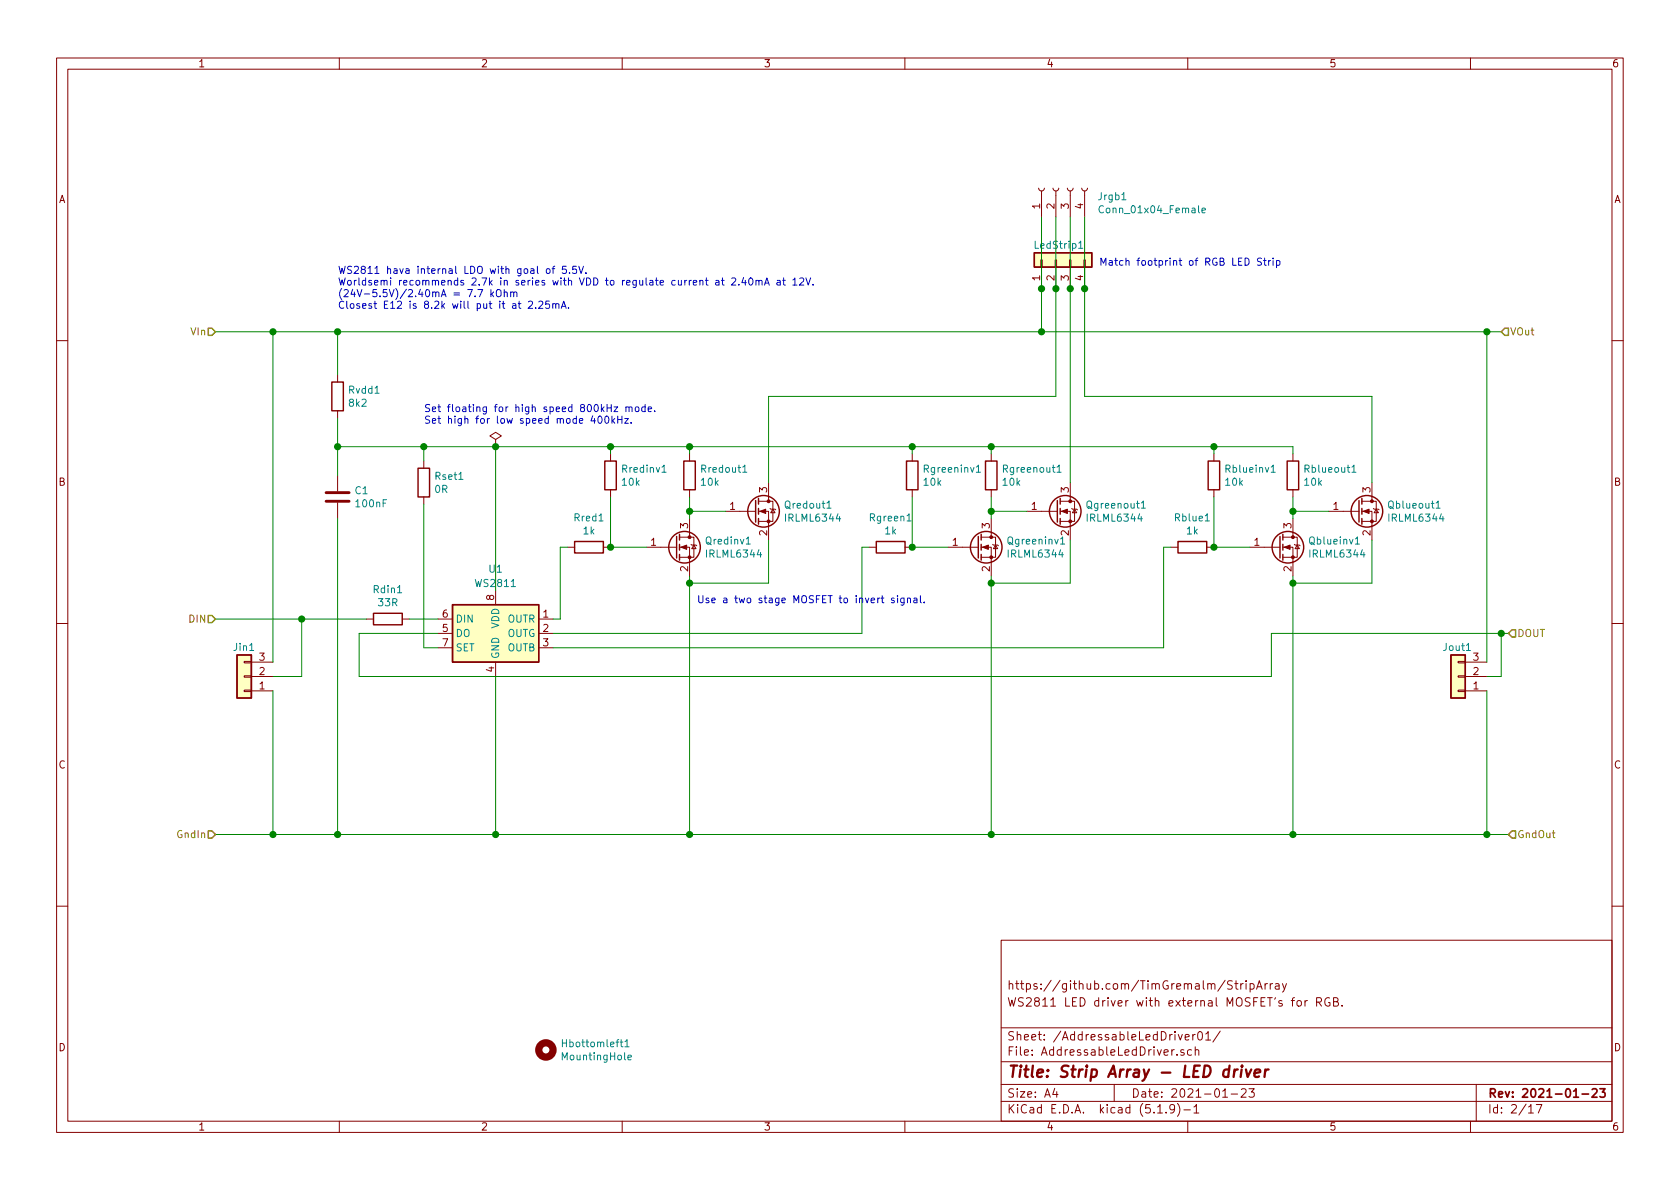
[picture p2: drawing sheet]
EESchema Schematic File Version 4
EELAYER 30 0
EELAYER END
$Descr A4 11693 8268
encoding utf-8
Sheet 2 17
Title "Strip Array - LED driver"
Date "2021-01-23"
Rev "2021-01-23"
Comp ""
Comment1 "WS2811 LED driver with external MOSFET's for RGB."
Comment2 "https://github.com/TimGremalm/StripArray"
Comment3 ""
Comment4 ""
$EndDescr
$Comp
L Device:R Rdin?
U 1 1
P 2700 4300
AR Path="/6006C523" Ref="Rdin?"  Part="1" 
AR Path="/60059F31/6006C523" Ref="Rdin1"  Part="1" 
AR Path="/601AD743/6006C523" Ref="Rdin2"  Part="1" 
AR Path="/601B4EED/6006C523" Ref="Rdin3"  Part="1" 
AR Path="/601B5265/6006C523" Ref="Rdin4"  Part="1" 
AR Path="/601B55BF/6006C523" Ref="Rdin5"  Part="1" 
AR Path="/601B5793/6006C523" Ref="Rdin6"  Part="1" 
AR Path="/601B59D7/6006C523" Ref="Rdin7"  Part="1" 
AR Path="/601B5B26/6006C523" Ref="Rdin8"  Part="1" 
AR Path="/601B5F54/6006C523" Ref="Rdin9"  Part="1" 
AR Path="/601B617C/6006C523" Ref="Rdin10"  Part="1" 
AR Path="/601B6580/6006C523" Ref="Rdin11"  Part="1" 
AR Path="/601B6B91/6006C523" Ref="Rdin12"  Part="1" 
AR Path="/601B714E/6006C523" Ref="Rdin13"  Part="1" 
AR Path="/601B73ED/6006C523" Ref="Rdin14"  Part="1" 
AR Path="/601B7703/6006C523" Ref="Rdin15"  Part="1" 
AR Path="/601B7A66/6006C523" Ref="Rdin16"  Part="1" 
F 0 "Rdin1" V 2493 4300 50  0000 C CNN
F 1 "33R" V 2584 4300 50  0000 C CNN
F 2 "Capacitors_SMD:C_0603_HandSoldering" V 2630 4300 50  0001 C CNN
F 3 "~" H 2700 4300 50  0001 C CNN
	1    2700 4300
	0    1    1    0   
$EndComp
$Comp
L Device:R Rredout?
U 1 1
P 4800 3300
AR Path="/6006C537" Ref="Rredout?"  Part="1" 
AR Path="/60059F31/6006C537" Ref="Rredout1"  Part="1" 
AR Path="/601AD743/6006C537" Ref="Rredout2"  Part="1" 
AR Path="/601B4EED/6006C537" Ref="Rredout3"  Part="1" 
AR Path="/601B5265/6006C537" Ref="Rredout4"  Part="1" 
AR Path="/601B55BF/6006C537" Ref="Rredout5"  Part="1" 
AR Path="/601B5793/6006C537" Ref="Rredout6"  Part="1" 
AR Path="/601B59D7/6006C537" Ref="Rredout7"  Part="1" 
AR Path="/601B5B26/6006C537" Ref="Rredout8"  Part="1" 
AR Path="/601B5F54/6006C537" Ref="Rredout9"  Part="1" 
AR Path="/601B617C/6006C537" Ref="Rredout10"  Part="1" 
AR Path="/601B6580/6006C537" Ref="Rredout11"  Part="1" 
AR Path="/601B6B91/6006C537" Ref="Rredout12"  Part="1" 
AR Path="/601B714E/6006C537" Ref="Rredout13"  Part="1" 
AR Path="/601B73ED/6006C537" Ref="Rredout14"  Part="1" 
AR Path="/601B7703/6006C537" Ref="Rredout15"  Part="1" 
AR Path="/601B7A66/6006C537" Ref="Rredout16"  Part="1" 
F 0 "Rredout1" H 4870 3346 50  0000 L CNN
F 1 "10k" H 4870 3255 50  0000 L CNN
F 2 "Capacitors_SMD:C_0603_HandSoldering" V 4730 3300 50  0001 C CNN
F 3 "~" H 4800 3300 50  0001 C CNN
	1    4800 3300
	1    0    0    -1  
$EndComp
$Comp
L Device:R Rred?
U 1 1
P 4100 3800
AR Path="/6006C543" Ref="Rred?"  Part="1" 
AR Path="/60059F31/6006C543" Ref="Rred1"  Part="1" 
AR Path="/601AD743/6006C543" Ref="Rred2"  Part="1" 
AR Path="/601B4EED/6006C543" Ref="Rred3"  Part="1" 
AR Path="/601B5265/6006C543" Ref="Rred4"  Part="1" 
AR Path="/601B55BF/6006C543" Ref="Rred5"  Part="1" 
AR Path="/601B5793/6006C543" Ref="Rred6"  Part="1" 
AR Path="/601B59D7/6006C543" Ref="Rred7"  Part="1" 
AR Path="/601B5B26/6006C543" Ref="Rred8"  Part="1" 
AR Path="/601B5F54/6006C543" Ref="Rred9"  Part="1" 
AR Path="/601B617C/6006C543" Ref="Rred10"  Part="1" 
AR Path="/601B6580/6006C543" Ref="Rred11"  Part="1" 
AR Path="/601B6B91/6006C543" Ref="Rred12"  Part="1" 
AR Path="/601B714E/6006C543" Ref="Rred13"  Part="1" 
AR Path="/601B73ED/6006C543" Ref="Rred14"  Part="1" 
AR Path="/601B7703/6006C543" Ref="Rred15"  Part="1" 
AR Path="/601B7A66/6006C543" Ref="Rred16"  Part="1" 
F 0 "Rred1" V 3893 3800 50  0000 C CNN
F 1 "1k" V 3984 3800 50  0000 C CNN
F 2 "Capacitors_SMD:C_0603_HandSoldering" V 4030 3800 50  0001 C CNN
F 3 "~" H 4100 3800 50  0001 C CNN
	1    4100 3800
	0    1    1    0   
$EndComp
$Comp
L Device:R Rredinv?
U 1 1
P 4250 3300
AR Path="/6006C549" Ref="Rredinv?"  Part="1" 
AR Path="/60059F31/6006C549" Ref="Rredinv1"  Part="1" 
AR Path="/601AD743/6006C549" Ref="Rredinv2"  Part="1" 
AR Path="/601B4EED/6006C549" Ref="Rredinv3"  Part="1" 
AR Path="/601B5265/6006C549" Ref="Rredinv4"  Part="1" 
AR Path="/601B55BF/6006C549" Ref="Rredinv5"  Part="1" 
AR Path="/601B5793/6006C549" Ref="Rredinv6"  Part="1" 
AR Path="/601B59D7/6006C549" Ref="Rredinv7"  Part="1" 
AR Path="/601B5B26/6006C549" Ref="Rredinv8"  Part="1" 
AR Path="/601B5F54/6006C549" Ref="Rredinv9"  Part="1" 
AR Path="/601B617C/6006C549" Ref="Rredinv10"  Part="1" 
AR Path="/601B6580/6006C549" Ref="Rredinv11"  Part="1" 
AR Path="/601B6B91/6006C549" Ref="Rredinv12"  Part="1" 
AR Path="/601B714E/6006C549" Ref="Rredinv13"  Part="1" 
AR Path="/601B73ED/6006C549" Ref="Rredinv14"  Part="1" 
AR Path="/601B7703/6006C549" Ref="Rredinv15"  Part="1" 
AR Path="/601B7A66/6006C549" Ref="Rredinv16"  Part="1" 
F 0 "Rredinv1" H 4320 3346 50  0000 L CNN
F 1 "10k" H 4320 3255 50  0000 L CNN
F 2 "Capacitors_SMD:C_0603_HandSoldering" V 4180 3300 50  0001 C CNN
F 3 "~" H 4250 3300 50  0001 C CNN
	1    4250 3300
	1    0    0    -1  
$EndComp
$Comp
L IRLML6344:IRLML6344 Qredinv?
U 1 1
P 4700 3800
AR Path="/6006C553" Ref="Qredinv?"  Part="1" 
AR Path="/60059F31/6006C553" Ref="Qredinv1"  Part="1" 
AR Path="/601AD743/6006C553" Ref="Qredinv2"  Part="1" 
AR Path="/601B4EED/6006C553" Ref="Qredinv3"  Part="1" 
AR Path="/601B5265/6006C553" Ref="Qredinv4"  Part="1" 
AR Path="/601B55BF/6006C553" Ref="Qredinv5"  Part="1" 
AR Path="/601B5793/6006C553" Ref="Qredinv6"  Part="1" 
AR Path="/601B59D7/6006C553" Ref="Qredinv7"  Part="1" 
AR Path="/601B5B26/6006C553" Ref="Qredinv8"  Part="1" 
AR Path="/601B5F54/6006C553" Ref="Qredinv9"  Part="1" 
AR Path="/601B617C/6006C553" Ref="Qredinv10"  Part="1" 
AR Path="/601B6580/6006C553" Ref="Qredinv11"  Part="1" 
AR Path="/601B6B91/6006C553" Ref="Qredinv12"  Part="1" 
AR Path="/601B714E/6006C553" Ref="Qredinv13"  Part="1" 
AR Path="/601B73ED/6006C553" Ref="Qredinv14"  Part="1" 
AR Path="/601B7703/6006C553" Ref="Qredinv15"  Part="1" 
AR Path="/601B7A66/6006C553" Ref="Qredinv16"  Part="1" 
F 0 "Qredinv1" H 4904 3846 50  0000 L CNN
F 1 "IRLML6344" H 4904 3755 50  0000 L CNN
F 2 "TO_SOT_Packages_SMD:SOT-23_Handsoldering" H 4900 3710 50  0001 L CIN
F 3 "http://www.farnell.com/datasheets/1911844.pdf" H 4700 3800 50  0001 L CNN
F 4 "IRLML6344TRPbF" H 5220 3610 50  0001 C CNN "Orderable part number"
F 5 "30V" H 4980 3510 50  0001 C CNN "VDS"
F 6 "±12V" H 5180 3510 50  0001 C CNN "VGS Max"
F 7 "29mΩ @VGS4.5V / 37mΩ @VGS2.5V" H 5600 3420 50  0001 C CNN "RDSON Max"
	1    4700 3800
	1    0    0    -1  
$EndComp
Wire Wire Line
	4250 3800 4250 3450
Wire Wire Line
	4800 3100 4800 3150
Wire Wire Line
	5350 3750 5350 4050
Wire Wire Line
	4500 3800 4250 3800
Connection ~ 4250 3800
$Comp
L Device:R Rvdd?
U 1 1
P 2350 2750
AR Path="/6006C573" Ref="Rvdd?"  Part="1" 
AR Path="/60059F31/6006C573" Ref="Rvdd1"  Part="1" 
AR Path="/601AD743/6006C573" Ref="Rvdd2"  Part="1" 
AR Path="/601B4EED/6006C573" Ref="Rvdd3"  Part="1" 
AR Path="/601B5265/6006C573" Ref="Rvdd4"  Part="1" 
AR Path="/601B55BF/6006C573" Ref="Rvdd5"  Part="1" 
AR Path="/601B5793/6006C573" Ref="Rvdd6"  Part="1" 
AR Path="/601B59D7/6006C573" Ref="Rvdd7"  Part="1" 
AR Path="/601B5B26/6006C573" Ref="Rvdd8"  Part="1" 
AR Path="/601B5F54/6006C573" Ref="Rvdd9"  Part="1" 
AR Path="/601B617C/6006C573" Ref="Rvdd10"  Part="1" 
AR Path="/601B6580/6006C573" Ref="Rvdd11"  Part="1" 
AR Path="/601B6B91/6006C573" Ref="Rvdd12"  Part="1" 
AR Path="/601B714E/6006C573" Ref="Rvdd13"  Part="1" 
AR Path="/601B73ED/6006C573" Ref="Rvdd14"  Part="1" 
AR Path="/601B7703/6006C573" Ref="Rvdd15"  Part="1" 
AR Path="/601B7A66/6006C573" Ref="Rvdd16"  Part="1" 
F 0 "Rvdd1" H 2420 2796 50  0000 L CNN
F 1 "8k2" H 2420 2705 50  0000 L CNN
F 2 "Capacitors_SMD:C_0603_HandSoldering" V 2280 2750 50  0001 C CNN
F 3 "~" H 2350 2750 50  0001 C CNN
	1    2350 2750
	1    0    0    -1  
$EndComp
$Comp
L Device:C C?
U 1 1
P 2350 3450
AR Path="/6006C579" Ref="C?"  Part="1" 
AR Path="/60059F31/6006C579" Ref="C1"  Part="1" 
AR Path="/601AD743/6006C579" Ref="C2"  Part="1" 
AR Path="/601B4EED/6006C579" Ref="C3"  Part="1" 
AR Path="/601B5265/6006C579" Ref="C4"  Part="1" 
AR Path="/601B55BF/6006C579" Ref="C5"  Part="1" 
AR Path="/601B5793/6006C579" Ref="C6"  Part="1" 
AR Path="/601B59D7/6006C579" Ref="C7"  Part="1" 
AR Path="/601B5B26/6006C579" Ref="C8"  Part="1" 
AR Path="/601B5F54/6006C579" Ref="C9"  Part="1" 
AR Path="/601B617C/6006C579" Ref="C10"  Part="1" 
AR Path="/601B6580/6006C579" Ref="C11"  Part="1" 
AR Path="/601B6B91/6006C579" Ref="C12"  Part="1" 
AR Path="/601B714E/6006C579" Ref="C13"  Part="1" 
AR Path="/601B73ED/6006C579" Ref="C14"  Part="1" 
AR Path="/601B7703/6006C579" Ref="C15"  Part="1" 
AR Path="/601B7A66/6006C579" Ref="C16"  Part="1" 
F 0 "C1" H 2465 3496 50  0000 L CNN
F 1 "100nF" H 2465 3405 50  0000 L CNN
F 2 "Capacitors_SMD:C_0603_HandSoldering" H 2388 3300 50  0001 C CNN
F 3 "~" H 2350 3450 50  0001 C CNN
	1    2350 3450
	1    0    0    -1  
$EndComp
Wire Wire Line
	4800 3450 4800 3550
Wire Wire Line
	4800 4000 4800 4050
Wire Wire Line
	4800 4050 5350 4050
Connection ~ 4800 4050
Wire Wire Line
	5050 3550 4800 3550
Connection ~ 4800 3550
Wire Wire Line
	4800 3550 4800 3600
$Comp
L IRLML6344:IRLML6344 Qredout?
U 1 1
P 5250 3550
AR Path="/6006C593" Ref="Qredout?"  Part="1" 
AR Path="/60059F31/6006C593" Ref="Qredout1"  Part="1" 
AR Path="/601AD743/6006C593" Ref="Qredout2"  Part="1" 
AR Path="/601B4EED/6006C593" Ref="Qredout3"  Part="1" 
AR Path="/601B5265/6006C593" Ref="Qredout4"  Part="1" 
AR Path="/601B55BF/6006C593" Ref="Qredout5"  Part="1" 
AR Path="/601B5793/6006C593" Ref="Qredout6"  Part="1" 
AR Path="/601B59D7/6006C593" Ref="Qredout7"  Part="1" 
AR Path="/601B5B26/6006C593" Ref="Qredout8"  Part="1" 
AR Path="/601B5F54/6006C593" Ref="Qredout9"  Part="1" 
AR Path="/601B617C/6006C593" Ref="Qredout10"  Part="1" 
AR Path="/601B6580/6006C593" Ref="Qredout11"  Part="1" 
AR Path="/601B6B91/6006C593" Ref="Qredout12"  Part="1" 
AR Path="/601B714E/6006C593" Ref="Qredout13"  Part="1" 
AR Path="/601B73ED/6006C593" Ref="Qredout14"  Part="1" 
AR Path="/601B7703/6006C593" Ref="Qredout15"  Part="1" 
AR Path="/601B7A66/6006C593" Ref="Qredout16"  Part="1" 
F 0 "Qredout1" H 5454 3596 50  0000 L CNN
F 1 "IRLML6344" H 5454 3505 50  0000 L CNN
F 2 "TO_SOT_Packages_SMD:SOT-23_Handsoldering" H 5450 3460 50  0001 L CIN
F 3 "http://www.farnell.com/datasheets/1911844.pdf" H 5250 3550 50  0001 L CNN
F 4 "IRLML6344TRPbF" H 5770 3360 50  0001 C CNN "Orderable part number"
F 5 "30V" H 5530 3260 50  0001 C CNN "VDS"
F 6 "±12V" H 5730 3260 50  0001 C CNN "VGS Max"
F 7 "29mΩ @VGS4.5V / 37mΩ @VGS2.5V" H 6150 3170 50  0001 C CNN "RDSON Max"
	1    5250 3550
	1    0    0    -1  
$EndComp
Text Notes 2350 2150 0    50   ~ 0
WS2811 hava internal LDO with goal of 5.5V.\nWorldsemi recommends 2.7k in series with VDD to regulate current at 2.40mA at 12V.\n(24V-5.5V)/2.40mA = 7.7 kOhm\nClosest E12 is 8.2k will put it at 2.25mA.
$Comp
L Device:R Rgreenout?
U 1 1
P 6900 3300
AR Path="/6006C59C" Ref="Rgreenout?"  Part="1" 
AR Path="/60059F31/6006C59C" Ref="Rgreenout1"  Part="1" 
AR Path="/601AD743/6006C59C" Ref="Rgreenout2"  Part="1" 
AR Path="/601B4EED/6006C59C" Ref="Rgreenout3"  Part="1" 
AR Path="/601B5265/6006C59C" Ref="Rgreenout4"  Part="1" 
AR Path="/601B55BF/6006C59C" Ref="Rgreenout5"  Part="1" 
AR Path="/601B5793/6006C59C" Ref="Rgreenout6"  Part="1" 
AR Path="/601B59D7/6006C59C" Ref="Rgreenout7"  Part="1" 
AR Path="/601B5B26/6006C59C" Ref="Rgreenout8"  Part="1" 
AR Path="/601B5F54/6006C59C" Ref="Rgreenout9"  Part="1" 
AR Path="/601B617C/6006C59C" Ref="Rgreenout10"  Part="1" 
AR Path="/601B6580/6006C59C" Ref="Rgreenout11"  Part="1" 
AR Path="/601B6B91/6006C59C" Ref="Rgreenout12"  Part="1" 
AR Path="/601B714E/6006C59C" Ref="Rgreenout13"  Part="1" 
AR Path="/601B73ED/6006C59C" Ref="Rgreenout14"  Part="1" 
AR Path="/601B7703/6006C59C" Ref="Rgreenout15"  Part="1" 
AR Path="/601B7A66/6006C59C" Ref="Rgreenout16"  Part="1" 
F 0 "Rgreenout1" H 6970 3346 50  0000 L CNN
F 1 "10k" H 6970 3255 50  0000 L CNN
F 2 "Capacitors_SMD:C_0603_HandSoldering" V 6830 3300 50  0001 C CNN
F 3 "~" H 6900 3300 50  0001 C CNN
	1    6900 3300
	1    0    0    -1  
$EndComp
$Comp
L Device:R Rgreen?
U 1 1
P 6200 3800
AR Path="/6006C5A8" Ref="Rgreen?"  Part="1" 
AR Path="/60059F31/6006C5A8" Ref="Rgreen1"  Part="1" 
AR Path="/601AD743/6006C5A8" Ref="Rgreen2"  Part="1" 
AR Path="/601B4EED/6006C5A8" Ref="Rgreen3"  Part="1" 
AR Path="/601B5265/6006C5A8" Ref="Rgreen4"  Part="1" 
AR Path="/601B55BF/6006C5A8" Ref="Rgreen5"  Part="1" 
AR Path="/601B5793/6006C5A8" Ref="Rgreen6"  Part="1" 
AR Path="/601B59D7/6006C5A8" Ref="Rgreen7"  Part="1" 
AR Path="/601B5B26/6006C5A8" Ref="Rgreen8"  Part="1" 
AR Path="/601B5F54/6006C5A8" Ref="Rgreen9"  Part="1" 
AR Path="/601B617C/6006C5A8" Ref="Rgreen10"  Part="1" 
AR Path="/601B6580/6006C5A8" Ref="Rgreen11"  Part="1" 
AR Path="/601B6B91/6006C5A8" Ref="Rgreen12"  Part="1" 
AR Path="/601B714E/6006C5A8" Ref="Rgreen13"  Part="1" 
AR Path="/601B73ED/6006C5A8" Ref="Rgreen14"  Part="1" 
AR Path="/601B7703/6006C5A8" Ref="Rgreen15"  Part="1" 
AR Path="/601B7A66/6006C5A8" Ref="Rgreen16"  Part="1" 
F 0 "Rgreen1" V 5993 3800 50  0000 C CNN
F 1 "1k" V 6084 3800 50  0000 C CNN
F 2 "Capacitors_SMD:C_0603_HandSoldering" V 6130 3800 50  0001 C CNN
F 3 "~" H 6200 3800 50  0001 C CNN
	1    6200 3800
	0    1    1    0   
$EndComp
$Comp
L Device:R Rgreeninv?
U 1 1
P 6350 3300
AR Path="/6006C5AE" Ref="Rgreeninv?"  Part="1" 
AR Path="/60059F31/6006C5AE" Ref="Rgreeninv1"  Part="1" 
AR Path="/601AD743/6006C5AE" Ref="Rgreeninv2"  Part="1" 
AR Path="/601B4EED/6006C5AE" Ref="Rgreeninv3"  Part="1" 
AR Path="/601B5265/6006C5AE" Ref="Rgreeninv4"  Part="1" 
AR Path="/601B55BF/6006C5AE" Ref="Rgreeninv5"  Part="1" 
AR Path="/601B5793/6006C5AE" Ref="Rgreeninv6"  Part="1" 
AR Path="/601B59D7/6006C5AE" Ref="Rgreeninv7"  Part="1" 
AR Path="/601B5B26/6006C5AE" Ref="Rgreeninv8"  Part="1" 
AR Path="/601B5F54/6006C5AE" Ref="Rgreeninv9"  Part="1" 
AR Path="/601B617C/6006C5AE" Ref="Rgreeninv10"  Part="1" 
AR Path="/601B6580/6006C5AE" Ref="Rgreeninv11"  Part="1" 
AR Path="/601B6B91/6006C5AE" Ref="Rgreeninv12"  Part="1" 
AR Path="/601B714E/6006C5AE" Ref="Rgreeninv13"  Part="1" 
AR Path="/601B73ED/6006C5AE" Ref="Rgreeninv14"  Part="1" 
AR Path="/601B7703/6006C5AE" Ref="Rgreeninv15"  Part="1" 
AR Path="/601B7A66/6006C5AE" Ref="Rgreeninv16"  Part="1" 
F 0 "Rgreeninv1" H 6420 3346 50  0000 L CNN
F 1 "10k" H 6420 3255 50  0000 L CNN
F 2 "Capacitors_SMD:C_0603_HandSoldering" V 6280 3300 50  0001 C CNN
F 3 "~" H 6350 3300 50  0001 C CNN
	1    6350 3300
	1    0    0    -1  
$EndComp
$Comp
L IRLML6344:IRLML6344 Qgreeninv?
U 1 1
P 6800 3800
AR Path="/6006C5B8" Ref="Qgreeninv?"  Part="1" 
AR Path="/60059F31/6006C5B8" Ref="Qgreeninv1"  Part="1" 
AR Path="/601AD743/6006C5B8" Ref="Qgreeninv2"  Part="1" 
AR Path="/601B4EED/6006C5B8" Ref="Qgreeninv3"  Part="1" 
AR Path="/601B5265/6006C5B8" Ref="Qgreeninv4"  Part="1" 
AR Path="/601B55BF/6006C5B8" Ref="Qgreeninv5"  Part="1" 
AR Path="/601B5793/6006C5B8" Ref="Qgreeninv6"  Part="1" 
AR Path="/601B59D7/6006C5B8" Ref="Qgreeninv7"  Part="1" 
AR Path="/601B5B26/6006C5B8" Ref="Qgreeninv8"  Part="1" 
AR Path="/601B5F54/6006C5B8" Ref="Qgreeninv9"  Part="1" 
AR Path="/601B617C/6006C5B8" Ref="Qgreeninv10"  Part="1" 
AR Path="/601B6580/6006C5B8" Ref="Qgreeninv11"  Part="1" 
AR Path="/601B6B91/6006C5B8" Ref="Qgreeninv12"  Part="1" 
AR Path="/601B714E/6006C5B8" Ref="Qgreeninv13"  Part="1" 
AR Path="/601B73ED/6006C5B8" Ref="Qgreeninv14"  Part="1" 
AR Path="/601B7703/6006C5B8" Ref="Qgreeninv15"  Part="1" 
AR Path="/601B7A66/6006C5B8" Ref="Qgreeninv16"  Part="1" 
F 0 "Qgreeninv1" H 7004 3846 50  0000 L CNN
F 1 "IRLML6344" H 7004 3755 50  0000 L CNN
F 2 "TO_SOT_Packages_SMD:SOT-23_Handsoldering" H 7000 3710 50  0001 L CIN
F 3 "http://www.farnell.com/datasheets/1911844.pdf" H 6800 3800 50  0001 L CNN
F 4 "IRLML6344TRPbF" H 7320 3610 50  0001 C CNN "Orderable part number"
F 5 "30V" H 7080 3510 50  0001 C CNN "VDS"
F 6 "±12V" H 7280 3510 50  0001 C CNN "VGS Max"
F 7 "29mΩ @VGS4.5V / 37mΩ @VGS2.5V" H 7700 3420 50  0001 C CNN "RDSON Max"
	1    6800 3800
	1    0    0    -1  
$EndComp
Wire Wire Line
	6350 3800 6350 3450
Wire Wire Line
	6900 3100 6900 3150
Wire Wire Line
	7450 3750 7450 4050
Wire Wire Line
	6600 3800 6350 3800
Connection ~ 6350 3800
Wire Wire Line
	6900 3450 6900 3550
Wire Wire Line
	6900 4000 6900 4050
Wire Wire Line
	6900 4050 7450 4050
Connection ~ 6900 4050
Wire Wire Line
	7150 3550 6900 3550
Connection ~ 6900 3550
Wire Wire Line
	6900 3550 6900 3600
$Comp
L IRLML6344:IRLML6344 Qgreenout?
U 1 1
P 7350 3550
AR Path="/6006C5D4" Ref="Qgreenout?"  Part="1" 
AR Path="/60059F31/6006C5D4" Ref="Qgreenout1"  Part="1" 
AR Path="/601AD743/6006C5D4" Ref="Qgreenout2"  Part="1" 
AR Path="/601B4EED/6006C5D4" Ref="Qgreenout3"  Part="1" 
AR Path="/601B5265/6006C5D4" Ref="Qgreenout4"  Part="1" 
AR Path="/601B55BF/6006C5D4" Ref="Qgreenout5"  Part="1" 
AR Path="/601B5793/6006C5D4" Ref="Qgreenout6"  Part="1" 
AR Path="/601B59D7/6006C5D4" Ref="Qgreenout7"  Part="1" 
AR Path="/601B5B26/6006C5D4" Ref="Qgreenout8"  Part="1" 
AR Path="/601B5F54/6006C5D4" Ref="Qgreenout9"  Part="1" 
AR Path="/601B617C/6006C5D4" Ref="Qgreenout10"  Part="1" 
AR Path="/601B6580/6006C5D4" Ref="Qgreenout11"  Part="1" 
AR Path="/601B6B91/6006C5D4" Ref="Qgreenout12"  Part="1" 
AR Path="/601B714E/6006C5D4" Ref="Qgreenout13"  Part="1" 
AR Path="/601B73ED/6006C5D4" Ref="Qgreenout14"  Part="1" 
AR Path="/601B7703/6006C5D4" Ref="Qgreenout15"  Part="1" 
AR Path="/601B7A66/6006C5D4" Ref="Qgreenout16"  Part="1" 
F 0 "Qgreenout1" H 7554 3596 50  0000 L CNN
F 1 "IRLML6344" H 7554 3505 50  0000 L CNN
F 2 "TO_SOT_Packages_SMD:SOT-23_Handsoldering" H 7550 3460 50  0001 L CIN
F 3 "http://www.farnell.com/datasheets/1911844.pdf" H 7350 3550 50  0001 L CNN
F 4 "IRLML6344TRPbF" H 7870 3360 50  0001 C CNN "Orderable part number"
F 5 "30V" H 7630 3260 50  0001 C CNN "VDS"
F 6 "±12V" H 7830 3260 50  0001 C CNN "VGS Max"
F 7 "29mΩ @VGS4.5V / 37mΩ @VGS2.5V" H 8250 3170 50  0001 C CNN "RDSON Max"
	1    7350 3550
	1    0    0    -1  
$EndComp
$Comp
L Device:R Rblueout?
U 1 1
P 9000 3300
AR Path="/6006C5DA" Ref="Rblueout?"  Part="1" 
AR Path="/60059F31/6006C5DA" Ref="Rblueout1"  Part="1" 
AR Path="/601AD743/6006C5DA" Ref="Rblueout2"  Part="1" 
AR Path="/601B4EED/6006C5DA" Ref="Rblueout3"  Part="1" 
AR Path="/601B5265/6006C5DA" Ref="Rblueout4"  Part="1" 
AR Path="/601B55BF/6006C5DA" Ref="Rblueout5"  Part="1" 
AR Path="/601B5793/6006C5DA" Ref="Rblueout6"  Part="1" 
AR Path="/601B59D7/6006C5DA" Ref="Rblueout7"  Part="1" 
AR Path="/601B5B26/6006C5DA" Ref="Rblueout8"  Part="1" 
AR Path="/601B5F54/6006C5DA" Ref="Rblueout9"  Part="1" 
AR Path="/601B617C/6006C5DA" Ref="Rblueout10"  Part="1" 
AR Path="/601B6580/6006C5DA" Ref="Rblueout11"  Part="1" 
AR Path="/601B6B91/6006C5DA" Ref="Rblueout12"  Part="1" 
AR Path="/601B714E/6006C5DA" Ref="Rblueout13"  Part="1" 
AR Path="/601B73ED/6006C5DA" Ref="Rblueout14"  Part="1" 
AR Path="/601B7703/6006C5DA" Ref="Rblueout15"  Part="1" 
AR Path="/601B7A66/6006C5DA" Ref="Rblueout16"  Part="1" 
F 0 "Rblueout1" H 9070 3346 50  0000 L CNN
F 1 "10k" H 9070 3255 50  0000 L CNN
F 2 "Capacitors_SMD:C_0603_HandSoldering" V 8930 3300 50  0001 C CNN
F 3 "~" H 9000 3300 50  0001 C CNN
	1    9000 3300
	1    0    0    -1  
$EndComp
$Comp
L Device:R Rblue?
U 1 1
P 8300 3800
AR Path="/6006C5E6" Ref="Rblue?"  Part="1" 
AR Path="/60059F31/6006C5E6" Ref="Rblue1"  Part="1" 
AR Path="/601AD743/6006C5E6" Ref="Rblue2"  Part="1" 
AR Path="/601B4EED/6006C5E6" Ref="Rblue3"  Part="1" 
AR Path="/601B5265/6006C5E6" Ref="Rblue4"  Part="1" 
AR Path="/601B55BF/6006C5E6" Ref="Rblue5"  Part="1" 
AR Path="/601B5793/6006C5E6" Ref="Rblue6"  Part="1" 
AR Path="/601B59D7/6006C5E6" Ref="Rblue7"  Part="1" 
AR Path="/601B5B26/6006C5E6" Ref="Rblue8"  Part="1" 
AR Path="/601B5F54/6006C5E6" Ref="Rblue9"  Part="1" 
AR Path="/601B617C/6006C5E6" Ref="Rblue10"  Part="1" 
AR Path="/601B6580/6006C5E6" Ref="Rblue11"  Part="1" 
AR Path="/601B6B91/6006C5E6" Ref="Rblue12"  Part="1" 
AR Path="/601B714E/6006C5E6" Ref="Rblue13"  Part="1" 
AR Path="/601B73ED/6006C5E6" Ref="Rblue14"  Part="1" 
AR Path="/601B7703/6006C5E6" Ref="Rblue15"  Part="1" 
AR Path="/601B7A66/6006C5E6" Ref="Rblue16"  Part="1" 
F 0 "Rblue1" V 8093 3800 50  0000 C CNN
F 1 "1k" V 8184 3800 50  0000 C CNN
F 2 "Capacitors_SMD:C_0603_HandSoldering" V 8230 3800 50  0001 C CNN
F 3 "~" H 8300 3800 50  0001 C CNN
	1    8300 3800
	0    1    1    0   
$EndComp
$Comp
L Device:R Rblueinv?
U 1 1
P 8450 3300
AR Path="/6006C5EC" Ref="Rblueinv?"  Part="1" 
AR Path="/60059F31/6006C5EC" Ref="Rblueinv1"  Part="1" 
AR Path="/601AD743/6006C5EC" Ref="Rblueinv2"  Part="1" 
AR Path="/601B4EED/6006C5EC" Ref="Rblueinv3"  Part="1" 
AR Path="/601B5265/6006C5EC" Ref="Rblueinv4"  Part="1" 
AR Path="/601B55BF/6006C5EC" Ref="Rblueinv5"  Part="1" 
AR Path="/601B5793/6006C5EC" Ref="Rblueinv6"  Part="1" 
AR Path="/601B59D7/6006C5EC" Ref="Rblueinv7"  Part="1" 
AR Path="/601B5B26/6006C5EC" Ref="Rblueinv8"  Part="1" 
AR Path="/601B5F54/6006C5EC" Ref="Rblueinv9"  Part="1" 
AR Path="/601B617C/6006C5EC" Ref="Rblueinv10"  Part="1" 
AR Path="/601B6580/6006C5EC" Ref="Rblueinv11"  Part="1" 
AR Path="/601B6B91/6006C5EC" Ref="Rblueinv12"  Part="1" 
AR Path="/601B714E/6006C5EC" Ref="Rblueinv13"  Part="1" 
AR Path="/601B73ED/6006C5EC" Ref="Rblueinv14"  Part="1" 
AR Path="/601B7703/6006C5EC" Ref="Rblueinv15"  Part="1" 
AR Path="/601B7A66/6006C5EC" Ref="Rblueinv16"  Part="1" 
F 0 "Rblueinv1" H 8520 3346 50  0000 L CNN
F 1 "10k" H 8520 3255 50  0000 L CNN
F 2 "Capacitors_SMD:C_0603_HandSoldering" V 8380 3300 50  0001 C CNN
F 3 "~" H 8450 3300 50  0001 C CNN
	1    8450 3300
	1    0    0    -1  
$EndComp
$Comp
L IRLML6344:IRLML6344 Qblueinv?
U 1 1
P 8900 3800
AR Path="/6006C5F6" Ref="Qblueinv?"  Part="1" 
AR Path="/60059F31/6006C5F6" Ref="Qblueinv1"  Part="1" 
AR Path="/601AD743/6006C5F6" Ref="Qblueinv2"  Part="1" 
AR Path="/601B4EED/6006C5F6" Ref="Qblueinv3"  Part="1" 
AR Path="/601B5265/6006C5F6" Ref="Qblueinv4"  Part="1" 
AR Path="/601B55BF/6006C5F6" Ref="Qblueinv5"  Part="1" 
AR Path="/601B5793/6006C5F6" Ref="Qblueinv6"  Part="1" 
AR Path="/601B59D7/6006C5F6" Ref="Qblueinv7"  Part="1" 
AR Path="/601B5B26/6006C5F6" Ref="Qblueinv8"  Part="1" 
AR Path="/601B5F54/6006C5F6" Ref="Qblueinv9"  Part="1" 
AR Path="/601B617C/6006C5F6" Ref="Qblueinv10"  Part="1" 
AR Path="/601B6580/6006C5F6" Ref="Qblueinv11"  Part="1" 
AR Path="/601B6B91/6006C5F6" Ref="Qblueinv12"  Part="1" 
AR Path="/601B714E/6006C5F6" Ref="Qblueinv13"  Part="1" 
AR Path="/601B73ED/6006C5F6" Ref="Qblueinv14"  Part="1" 
AR Path="/601B7703/6006C5F6" Ref="Qblueinv15"  Part="1" 
AR Path="/601B7A66/6006C5F6" Ref="Qblueinv16"  Part="1" 
F 0 "Qblueinv1" H 9104 3846 50  0000 L CNN
F 1 "IRLML6344" H 9104 3755 50  0000 L CNN
F 2 "TO_SOT_Packages_SMD:SOT-23_Handsoldering" H 9100 3710 50  0001 L CIN
F 3 "http://www.farnell.com/datasheets/1911844.pdf" H 8900 3800 50  0001 L CNN
F 4 "IRLML6344TRPbF" H 9420 3610 50  0001 C CNN "Orderable part number"
F 5 "30V" H 9180 3510 50  0001 C CNN "VDS"
F 6 "±12V" H 9380 3510 50  0001 C CNN "VGS Max"
F 7 "29mΩ @VGS4.5V / 37mΩ @VGS2.5V" H 9800 3420 50  0001 C CNN "RDSON Max"
	1    8900 3800
	1    0    0    -1  
$EndComp
Wire Wire Line
	8450 3800 8450 3450
Wire Wire Line
	9000 3100 9000 3150
Wire Wire Line
	9550 3750 9550 4050
Wire Wire Line
	8700 3800 8450 3800
Connection ~ 8450 3800
Wire Wire Line
	9000 3450 9000 3550
Wire Wire Line
	9000 4000 9000 4050
Wire Wire Line
	9000 4050 9550 4050
Connection ~ 9000 4050
Wire Wire Line
	9250 3550 9000 3550
Connection ~ 9000 3550
Wire Wire Line
	9000 3550 9000 3600
$Comp
L IRLML6344:IRLML6344 Qblueout?
U 1 1
P 9450 3550
AR Path="/6006C612" Ref="Qblueout?"  Part="1" 
AR Path="/60059F31/6006C612" Ref="Qblueout1"  Part="1" 
AR Path="/601AD743/6006C612" Ref="Qblueout2"  Part="1" 
AR Path="/601B4EED/6006C612" Ref="Qblueout3"  Part="1" 
AR Path="/601B5265/6006C612" Ref="Qblueout4"  Part="1" 
AR Path="/601B55BF/6006C612" Ref="Qblueout5"  Part="1" 
AR Path="/601B5793/6006C612" Ref="Qblueout6"  Part="1" 
AR Path="/601B59D7/6006C612" Ref="Qblueout7"  Part="1" 
AR Path="/601B5B26/6006C612" Ref="Qblueout8"  Part="1" 
AR Path="/601B5F54/6006C612" Ref="Qblueout9"  Part="1" 
AR Path="/601B617C/6006C612" Ref="Qblueout10"  Part="1" 
AR Path="/601B6580/6006C612" Ref="Qblueout11"  Part="1" 
AR Path="/601B6B91/6006C612" Ref="Qblueout12"  Part="1" 
AR Path="/601B714E/6006C612" Ref="Qblueout13"  Part="1" 
AR Path="/601B73ED/6006C612" Ref="Qblueout14"  Part="1" 
AR Path="/601B7703/6006C612" Ref="Qblueout15"  Part="1" 
AR Path="/601B7A66/6006C612" Ref="Qblueout16"  Part="1" 
F 0 "Qblueout1" H 9654 3596 50  0000 L CNN
F 1 "IRLML6344" H 9654 3505 50  0000 L CNN
F 2 "TO_SOT_Packages_SMD:SOT-23_Handsoldering" H 9650 3460 50  0001 L CIN
F 3 "http://www.farnell.com/datasheets/1911844.pdf" H 9450 3550 50  0001 L CNN
F 4 "IRLML6344TRPbF" H 9970 3360 50  0001 C CNN "Orderable part number"
F 5 "30V" H 9730 3260 50  0001 C CNN "VDS"
F 6 "±12V" H 9930 3260 50  0001 C CNN "VGS Max"
F 7 "29mΩ @VGS4.5V / 37mΩ @VGS2.5V" H 10350 3170 50  0001 C CNN "RDSON Max"
	1    9450 3550
	1    0    0    -1  
$EndComp
Connection ~ 4800 3100
$Comp
L Connector_Generic:Conn_01x04 LedStrip?
U 1 1
P 7350 1800
AR Path="/6006C62D" Ref="LedStrip?"  Part="1" 
AR Path="/60059F31/6006C62D" Ref="LedStrip1"  Part="1" 
AR Path="/601AD743/6006C62D" Ref="LedStrip2"  Part="1" 
AR Path="/601B4EED/6006C62D" Ref="LedStrip3"  Part="1" 
AR Path="/601B5265/6006C62D" Ref="LedStrip4"  Part="1" 
AR Path="/601B55BF/6006C62D" Ref="LedStrip5"  Part="1" 
AR Path="/601B5793/6006C62D" Ref="LedStrip6"  Part="1" 
AR Path="/601B59D7/6006C62D" Ref="LedStrip7"  Part="1" 
AR Path="/601B5B26/6006C62D" Ref="LedStrip8"  Part="1" 
AR Path="/601B5F54/6006C62D" Ref="LedStrip9"  Part="1" 
AR Path="/601B617C/6006C62D" Ref="LedStrip10"  Part="1" 
AR Path="/601B6580/6006C62D" Ref="LedStrip11"  Part="1" 
AR Path="/601B6B91/6006C62D" Ref="LedStrip12"  Part="1" 
AR Path="/601B714E/6006C62D" Ref="LedStrip13"  Part="1" 
AR Path="/601B73ED/6006C62D" Ref="LedStrip14"  Part="1" 
AR Path="/601B7703/6006C62D" Ref="LedStrip15"  Part="1" 
AR Path="/601B7A66/6006C62D" Ref="LedStrip16"  Part="1" 
F 0 "LedStrip1" V 7450 1600 50  0000 L CNN
F 1 "Conn_01x04" V 7450 1500 50  0001 L CNN
F 2 "StripArray:RGB_Strip" H 7350 1800 50  0001 C CNN
F 3 "~" H 7350 1800 50  0001 C CNN
	1    7350 1800
	0    -1   -1   0   
$EndComp
$Comp
L Connector_Generic:Conn_01x03 Jout?
U 1 1
P 10150 4700
AR Path="/6006C642" Ref="Jout?"  Part="1" 
AR Path="/60059F31/6006C642" Ref="Jout1"  Part="1" 
AR Path="/601AD743/6006C642" Ref="Jout2"  Part="1" 
AR Path="/601B4EED/6006C642" Ref="Jout3"  Part="1" 
AR Path="/601B5265/6006C642" Ref="Jout4"  Part="1" 
AR Path="/601B55BF/6006C642" Ref="Jout5"  Part="1" 
AR Path="/601B5793/6006C642" Ref="Jout6"  Part="1" 
AR Path="/601B59D7/6006C642" Ref="Jout7"  Part="1" 
AR Path="/601B5B26/6006C642" Ref="Jout8"  Part="1" 
AR Path="/601B5F54/6006C642" Ref="Jout9"  Part="1" 
AR Path="/601B617C/6006C642" Ref="Jout10"  Part="1" 
AR Path="/601B6580/6006C642" Ref="Jout11"  Part="1" 
AR Path="/601B6B91/6006C642" Ref="Jout12"  Part="1" 
AR Path="/601B714E/6006C642" Ref="Jout13"  Part="1" 
AR Path="/601B73ED/6006C642" Ref="Jout14"  Part="1" 
AR Path="/601B7703/6006C642" Ref="Jout15"  Part="1" 
AR Path="/601B7A66/6006C642" Ref="Jout16"  Part="1" 
F 0 "Jout1" H 10050 4500 50  0000 L CNN
F 1 "Conn_01x03" H 10230 4651 50  0001 L CNN
F 2 "Pin_Headers:Pin_Header_Straight_1x03_Pitch2.54mm" H 10150 4700 50  0001 C CNN
F 3 "~" H 10150 4700 50  0001 C CNN
	1    10150 4700
	-1   0    0    1   
$EndComp
Text HLabel 1500 4300 0    50   Input ~ 0
DIN
Text HLabel 10500 4400 2    50   Input ~ 0
DOUT
Text HLabel 1500 2300 0    50   Input ~ 0
VIn
Text HLabel 1500 5800 0    50   Input ~ 0
GndIn
Text HLabel 10500 5800 2    50   Input ~ 0
GndOut
Wire Wire Line
	1500 5800 1900 5800
Wire Wire Line
	2350 3600 2350 5800
Connection ~ 2350 5800
Wire Wire Line
	2350 5800 3450 5800
Wire Wire Line
	2350 2300 2350 2600
Wire Wire Line
	3450 3100 3450 4100
Wire Wire Line
	1500 4300 2100 4300
Wire Wire Line
	3450 4700 3450 5800
Wire Wire Line
	10450 2300 10350 2300
Text HLabel 10450 2300 2    50   Input ~ 0
VOut
Wire Wire Line
	7250 2000 7250 2300
Wire Wire Line
	7350 2000 7350 2750
Wire Wire Line
	7350 2750 5350 2750
Wire Wire Line
	5350 2750 5350 3350
Wire Wire Line
	7450 2000 7450 3350
Wire Wire Line
	7550 2000 7550 2750
Wire Wire Line
	7550 2750 9550 2750
Wire Wire Line
	9550 2750 9550 3350
Connection ~ 6900 3100
Wire Wire Line
	4800 4050 4800 5800
Wire Wire Line
	6900 4050 6900 5800
Wire Wire Line
	9000 4050 9000 5800
Wire Wire Line
	3950 3800 3900 3800
Wire Wire Line
	3900 3800 3900 4300
Wire Wire Line
	3900 4300 3850 4300
Wire Wire Line
	6050 3800 6000 3800
Wire Wire Line
	6000 3800 6000 4400
Wire Wire Line
	6000 4400 3850 4400
Wire Wire Line
	8150 3800 8100 3800
Wire Wire Line
	8100 3800 8100 4500
Wire Wire Line
	8100 4500 3850 4500
$Comp
L Connector_Generic:Conn_01x03 Jin?
U 1 1
P 1700 4700
AR Path="/6006C63C" Ref="Jin?"  Part="1" 
AR Path="/60059F31/6006C63C" Ref="Jin1"  Part="1" 
AR Path="/601AD743/6006C63C" Ref="Jin2"  Part="1" 
AR Path="/601B4EED/6006C63C" Ref="Jin3"  Part="1" 
AR Path="/601B5265/6006C63C" Ref="Jin4"  Part="1" 
AR Path="/601B55BF/6006C63C" Ref="Jin5"  Part="1" 
AR Path="/601B5793/6006C63C" Ref="Jin6"  Part="1" 
AR Path="/601B59D7/6006C63C" Ref="Jin7"  Part="1" 
AR Path="/601B5B26/6006C63C" Ref="Jin8"  Part="1" 
AR Path="/601B5F54/6006C63C" Ref="Jin9"  Part="1" 
AR Path="/601B617C/6006C63C" Ref="Jin10"  Part="1" 
AR Path="/601B6580/6006C63C" Ref="Jin11"  Part="1" 
AR Path="/601B6B91/6006C63C" Ref="Jin12"  Part="1" 
AR Path="/601B714E/6006C63C" Ref="Jin13"  Part="1" 
AR Path="/601B73ED/6006C63C" Ref="Jin14"  Part="1" 
AR Path="/601B7703/6006C63C" Ref="Jin15"  Part="1" 
AR Path="/601B7A66/6006C63C" Ref="Jin16"  Part="1" 
F 0 "Jin1" H 1700 4500 50  0000 C CNN
F 1 "Conn_01x03" H 1618 4466 50  0001 C CNN
F 2 "Pin_Headers:Pin_Header_Straight_1x03_Pitch2.54mm" H 1700 4700 50  0001 C CNN
F 3 "~" H 1700 4700 50  0001 C CNN
	1    1700 4700
	-1   0    0    1   
$EndComp
Wire Wire Line
	1900 4600 1900 2300
Wire Wire Line
	1500 2300 1900 2300
Connection ~ 1900 2300
Wire Wire Line
	1900 2300 2350 2300
Wire Wire Line
	1900 4800 1900 5800
Connection ~ 1900 5800
Wire Wire Line
	1900 5800 2350 5800
Wire Wire Line
	1900 4700 2100 4700
Wire Wire Line
	2100 4700 2100 4300
Wire Wire Line
	2350 2900 2350 3100
Connection ~ 3450 5800
Connection ~ 4800 5800
Connection ~ 6900 5800
Connection ~ 9000 5800
Wire Wire Line
	3450 5800 4800 5800
Wire Wire Line
	4800 5800 6900 5800
Wire Wire Line
	6900 5800 9000 5800
Wire Wire Line
	9000 5800 10350 5800
Wire Wire Line
	3450 3100 4250 3100
Wire Wire Line
	4800 3100 6350 3100
Wire Wire Line
	6900 3100 8450 3100
Wire Wire Line
	8450 3150 8450 3100
Connection ~ 8450 3100
Wire Wire Line
	8450 3100 9000 3100
Wire Wire Line
	6350 3150 6350 3100
Connection ~ 6350 3100
Wire Wire Line
	6350 3100 6900 3100
Wire Wire Line
	4250 3150 4250 3100
Connection ~ 4250 3100
Wire Wire Line
	4250 3100 4800 3100
Wire Wire Line
	2350 2300 7250 2300
Connection ~ 2350 2300
Connection ~ 7250 2300
Wire Wire Line
	2100 4300 2550 4300
Connection ~ 2100 4300
Wire Wire Line
	2850 4300 3050 4300
Wire Wire Line
	3050 4400 2500 4400
Wire Wire Line
	2500 4400 2500 4700
Wire Wire Line
	8850 4700 8850 4400
Wire Wire Line
	8850 4400 10450 4400
Wire Wire Line
	10350 4600 10350 2300
Connection ~ 10350 2300
Wire Wire Line
	10350 2300 7250 2300
Wire Wire Line
	10350 4800 10350 5800
Connection ~ 10350 5800
Wire Wire Line
	10350 5800 10500 5800
Wire Wire Line
	10350 4700 10450 4700
Wire Wire Line
	10450 4700 10450 4400
Connection ~ 10450 4400
Wire Wire Line
	10450 4400 10500 4400
Wire Wire Line
	3450 3100 2950 3100
Connection ~ 3450 3100
Connection ~ 2350 3100
Wire Wire Line
	2350 3100 2350 3300
$Comp
L power:PWR_FLAG #FLG0103
U 1 1
P 3450 3100
AR Path="/60059F31/601B0CCE" Ref="#FLG0103"  Part="1" 
AR Path="/601AD743/601B0CCE" Ref="#FLG0104"  Part="1" 
AR Path="/601B4EED/601B0CCE" Ref="#FLG01"  Part="1" 
AR Path="/601B5265/601B0CCE" Ref="#FLG02"  Part="1" 
AR Path="/601B55BF/601B0CCE" Ref="#FLG03"  Part="1" 
AR Path="/601B5793/601B0CCE" Ref="#FLG04"  Part="1" 
AR Path="/601B59D7/601B0CCE" Ref="#FLG05"  Part="1" 
AR Path="/601B5B26/601B0CCE" Ref="#FLG06"  Part="1" 
AR Path="/601B5F54/601B0CCE" Ref="#FLG07"  Part="1" 
AR Path="/601B617C/601B0CCE" Ref="#FLG08"  Part="1" 
AR Path="/601B6580/601B0CCE" Ref="#FLG09"  Part="1" 
AR Path="/601B6B91/601B0CCE" Ref="#FLG010"  Part="1" 
AR Path="/601B714E/601B0CCE" Ref="#FLG011"  Part="1" 
AR Path="/601B73ED/601B0CCE" Ref="#FLG012"  Part="1" 
AR Path="/601B7703/601B0CCE" Ref="#FLG013"  Part="1" 
AR Path="/601B7A66/601B0CCE" Ref="#FLG014"  Part="1" 
F 0 "#FLG014" H 3450 3175 50  0001 C CNN
F 1 "PWR_FLAG" H 3450 3273 50  0001 C CNN
F 2 "" H 3450 3100 50  0001 C CNN
F 3 "~" H 3450 3100 50  0001 C CNN
	1    3450 3100
	1    0    0    -1  
$EndComp
$Comp
L Mechanical:MountingHole Hbottomleft1
U 1 1
P 3800 7300
AR Path="/60059F31/600C04DB" Ref="Hbottomleft1"  Part="1" 
AR Path="/601AD743/600C04DB" Ref="Hbottomleft2"  Part="1" 
AR Path="/601B6580/600C04DB" Ref="Hbottomleft11"  Part="1" 
AR Path="/601B4EED/600C04DB" Ref="Hbottomleft3"  Part="1" 
AR Path="/601B5265/600C04DB" Ref="Hbottomleft4"  Part="1" 
AR Path="/601B55BF/600C04DB" Ref="Hbottomleft5"  Part="1" 
AR Path="/601B5793/600C04DB" Ref="Hbottomleft6"  Part="1" 
AR Path="/601B59D7/600C04DB" Ref="Hbottomleft7"  Part="1" 
AR Path="/601B5B26/600C04DB" Ref="Hbottomleft8"  Part="1" 
AR Path="/601B5F54/600C04DB" Ref="Hbottomleft9"  Part="1" 
AR Path="/601B617C/600C04DB" Ref="Hbottomleft10"  Part="1" 
AR Path="/601B6B91/600C04DB" Ref="Hbottomleft12"  Part="1" 
AR Path="/601B714E/600C04DB" Ref="Hbottomleft13"  Part="1" 
AR Path="/601B73ED/600C04DB" Ref="Hbottomleft14"  Part="1" 
AR Path="/601B7703/600C04DB" Ref="Hbottomleft15"  Part="1" 
AR Path="/601B7A66/600C04DB" Ref="Hbottomleft16"  Part="1" 
F 0 "Hbottomleft1" H 3900 7346 50  0000 L CNN
F 1 "MountingHole" H 3900 7255 50  0000 L CNN
F 2 "Mounting_Holes:MountingHole_3.2mm_M3_Pad" H 3800 7300 50  0001 C CNN
F 3 "~" H 3800 7300 50  0001 C CNN
	1    3800 7300
	1    0    0    -1  
$EndComp
Text Notes 4850 4200 0    50   ~ 0
Use a two stage MOSFET to invert signal.
Text Notes 7650 1850 0    50   ~ 0
Match footprint of RGB LED Strip
Wire Wire Line
	2500 4700 8850 4700
Connection ~ 2950 3100
Wire Wire Line
	2950 3100 2350 3100
$Comp
L Driver_LED:WS2811 U?
U 1 1
P 3450 4400
AR Path="/6006C559" Ref="U?"  Part="1" 
AR Path="/60059F31/6006C559" Ref="U1"  Part="1" 
AR Path="/601AD743/6006C559" Ref="U2"  Part="1" 
AR Path="/601B4EED/6006C559" Ref="U3"  Part="1" 
AR Path="/601B5265/6006C559" Ref="U4"  Part="1" 
AR Path="/601B55BF/6006C559" Ref="U5"  Part="1" 
AR Path="/601B5793/6006C559" Ref="U6"  Part="1" 
AR Path="/601B59D7/6006C559" Ref="U7"  Part="1" 
AR Path="/601B5B26/6006C559" Ref="U8"  Part="1" 
AR Path="/601B5F54/6006C559" Ref="U9"  Part="1" 
AR Path="/601B617C/6006C559" Ref="U10"  Part="1" 
AR Path="/601B6580/6006C559" Ref="U11"  Part="1" 
AR Path="/601B6B91/6006C559" Ref="U12"  Part="1" 
AR Path="/601B714E/6006C559" Ref="U13"  Part="1" 
AR Path="/601B73ED/6006C559" Ref="U14"  Part="1" 
AR Path="/601B7703/6006C559" Ref="U15"  Part="1" 
AR Path="/601B7A66/6006C559" Ref="U16"  Part="1" 
F 0 "U1" H 3450 4850 50  0000 C CNN
F 1 "WS2811" H 3450 4750 50  0000 C CNN
F 2 "Housings_SOIC:SOIC-8_3.9x4.9mm_Pitch1.27mm" H 3150 4550 50  0001 C CNN
F 3 "https://cdn-shop.adafruit.com/datasheets/WS2811.pdf" H 3250 4650 50  0001 C CNN
	1    3450 4400
	1    0    0    -1  
$EndComp
Wire Wire Line
	2950 4500 3050 4500
Wire Wire Line
	2950 3200 2950 3100
Wire Wire Line
	2950 3500 2950 4500
Text Notes 2950 2950 0    50   ~ 0
Set floating for high speed 800kHz mode.\nSet high for low speed mode 400kHz.
$Comp
L Device:R Rset1
U 1 1
P 2950 3350
AR Path="/60059F31/60103A6A" Ref="Rset1"  Part="1" 
AR Path="/601B5793/60103A6A" Ref="Rset6"  Part="1" 
AR Path="/601B7703/60103A6A" Ref="Rset15"  Part="1" 
AR Path="/601AD743/60103A6A" Ref="Rset2"  Part="1" 
AR Path="/601B4EED/60103A6A" Ref="Rset3"  Part="1" 
AR Path="/601B5265/60103A6A" Ref="Rset4"  Part="1" 
AR Path="/601B55BF/60103A6A" Ref="Rset5"  Part="1" 
AR Path="/601B59D7/60103A6A" Ref="Rset7"  Part="1" 
AR Path="/601B5B26/60103A6A" Ref="Rset8"  Part="1" 
AR Path="/601B5F54/60103A6A" Ref="Rset9"  Part="1" 
AR Path="/601B617C/60103A6A" Ref="Rset10"  Part="1" 
AR Path="/601B6580/60103A6A" Ref="Rset11"  Part="1" 
AR Path="/601B6B91/60103A6A" Ref="Rset12"  Part="1" 
AR Path="/601B714E/60103A6A" Ref="Rset13"  Part="1" 
AR Path="/601B73ED/60103A6A" Ref="Rset14"  Part="1" 
AR Path="/601B7A66/60103A6A" Ref="Rset16"  Part="1" 
F 0 "Rset1" H 3020 3396 50  0000 L CNN
F 1 "0R" H 3020 3305 50  0000 L CNN
F 2 "Capacitors_SMD:C_0603_HandSoldering" V 2880 3350 50  0001 C CNN
F 3 "~" H 2950 3350 50  0001 C CNN
F 4 "DNP" H 2950 3350 50  0001 C CNN "DNP"
	1    2950 3350
	1    0    0    -1  
$EndComp
$Comp
L Connector:Conn_01x04_Female Jrgb1
U 1 1
P 7350 1300
AR Path="/60059F31/601075B2" Ref="Jrgb1"  Part="1" 
AR Path="/601AD743/601075B2" Ref="Jrgb2"  Part="1" 
AR Path="/601B4EED/601075B2" Ref="Jrgb3"  Part="1" 
AR Path="/601B5265/601075B2" Ref="Jrgb4"  Part="1" 
AR Path="/601B55BF/601075B2" Ref="Jrgb5"  Part="1" 
AR Path="/601B5793/601075B2" Ref="Jrgb6"  Part="1" 
AR Path="/601B59D7/601075B2" Ref="Jrgb7"  Part="1" 
AR Path="/601B5B26/601075B2" Ref="Jrgb8"  Part="1" 
AR Path="/601B5F54/601075B2" Ref="Jrgb9"  Part="1" 
AR Path="/601B617C/601075B2" Ref="Jrgb10"  Part="1" 
AR Path="/601B6580/601075B2" Ref="Jrgb11"  Part="1" 
AR Path="/601B6B91/601075B2" Ref="Jrgb12"  Part="1" 
AR Path="/601B714E/601075B2" Ref="Jrgb13"  Part="1" 
AR Path="/601B73ED/601075B2" Ref="Jrgb14"  Part="1" 
AR Path="/601B7703/601075B2" Ref="Jrgb15"  Part="1" 
AR Path="/601B7A66/601075B2" Ref="Jrgb16"  Part="1" 
F 0 "Jrgb1" V 7288 1012 50  0000 R CNN
F 1 "Conn_01x04_Female" V 7197 1012 50  0000 R CNN
F 2 "Pin_Headers:Pin_Header_Straight_1x04_Pitch2.54mm" H 7350 1300 50  0001 C CNN
F 3 "~" H 7350 1300 50  0001 C CNN
	1    7350 1300
	0    -1   -1   0   
$EndComp
Wire Wire Line
	7250 1500 7250 2000
Connection ~ 7250 2000
Wire Wire Line
	7350 1500 7350 2000
Connection ~ 7350 2000
Wire Wire Line
	7450 1500 7450 2000
Connection ~ 7450 2000
Wire Wire Line
	7550 1500 7550 2000
Connection ~ 7550 2000
$EndSCHEMATC
